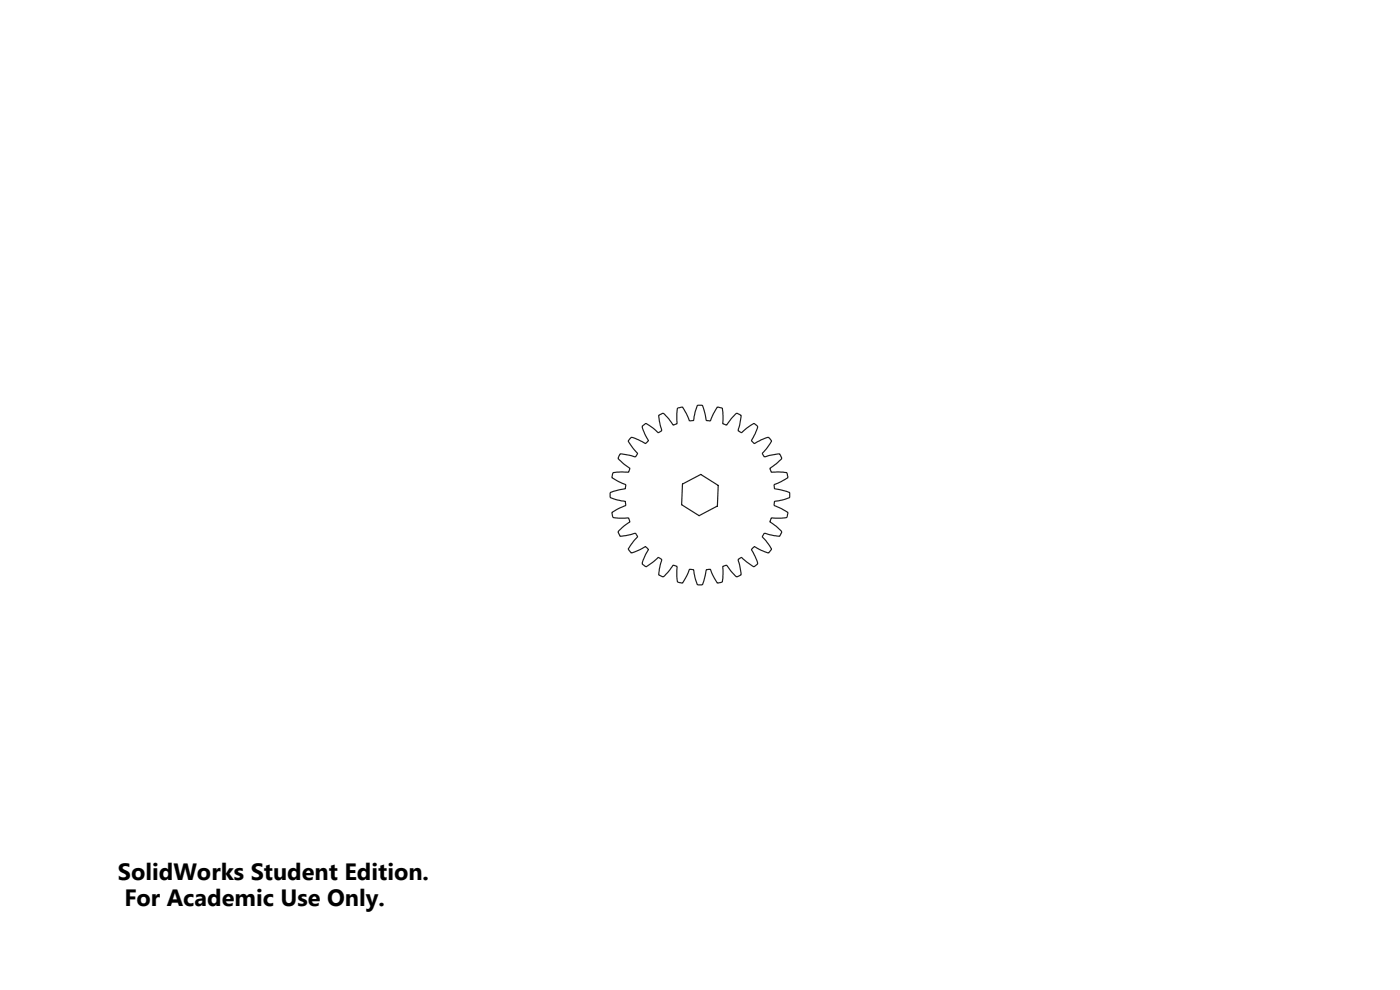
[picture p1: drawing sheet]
<svg xmlns="http://www.w3.org/2000/svg" width="297mm" height="210mm" viewBox="0 0 297 210" stroke-linecap="round" stroke-linejoin="round" font-family="sans-serif">
<path d="M133.9 92.7l1.6 .6 1.4 .8 .7-.6-1.1-2.2a.88 .88 0 0 1 .4-1.4 7.5 7.5 0 0 1 2.8 1.9l.7-.4-.5-2.1-.2-1.2 1-.5 1.2 1.2 .9 1.4 .9-.3-.1-2.5a.8 .8 0 0 1 .9-1l.3-.1 .8 1.5 .7 1.5 .8-.1 .3-1.6 .6-1.6h1l.8 3.2 .9 .1 .6-1.5 .9-1.5 1 .3 .1 3.3 .8 .3 1-1.4 1.2-1.2 .9 .5-.6 3.3 .7 .4 1.9-1.6a.84 .84 0 0 1 1.5 .2v.5l-.5 1.1-.8 1.5 .6 .6 1.5-.8 1.6-.6 .6 .8-.9 1.5-1.1 1.2 .5 .7 1.1-.3 2.1-.3 .5 1-2.6 2.2 .3 .7 3.3 .1 .3 1-1.5 .9-1.5 .6 .1 .9 3.2 .8v1l-1.6 .6-1.6 .3-.1 .8 1.5 .7 1.5 .8-.3 1.1-1.2 .1-2.1-.1-.3 .9 1.4 .9 1.2 1.2-.4 .9a7.3 7.3 0 0 1-3.3-.6l-.5 .7 1.6 2a.8 .8 0 0 1-.1 1.3l-.1 .2-.9-.3-2.2-1.1-.6 .6 1.1 2.3a.86 .86 0 0 1-.4 1.3l-.2 .2-1.4-1-1.2-1.1-.7 .5 .6 3.2-.9 .5-2.3-2.5-.7 .2-.1 3.4-1 .2-.9-1.4-.6-1.6-.9 .2-.8 3.2h-1l-1-3.3-.7-.1-.5 1.2-1 1.8-1.1-.2-.1-1.3 .1-2.1-.9-.2-.9 1.3-1.2 1.2-.9-.4a7.4 7.4 0 0 1 .6-3.3l-.7-.5-2.3 1.8-.4 .3-.2-.2a.8 .8 0 0 1-.3-1.3l1.1-2.3-.7-.6-1 .6-2 .8-.7-.8 1.2-1.7 .9-1-.5-.7-2 .5-1.2 .2-.5-1 1.2-1.2 1.4-.9-.3-.9-2.5 .1a.8 .8 0 0 1-1-.9l-.1-.3 1.4-.8 1.6-.7-.1-.8-1.7-.3-1.6-.6v-1l3.3-.8 .1-.9-1.6-.6-1.4-.9 .2-1 3.4-.1 .3-.8-1.4-1-1.2-1.1 .5-1 3.2 .6 .5-.7-1.1-1.2-1-1.5zM144.8 102.7l3.9-2.1 3.7 2.4-.2 4.3-3.9 2.1-3.7-2.3z" fill="none" stroke="#191924" stroke-width=".25"/>
<g font-size="5">
<text x="25" y="186.7">SolidWorks Student Edition.</text>
<text x="26.4" y="192.2">For Academic Use Only.</text>
</g>
</svg>
